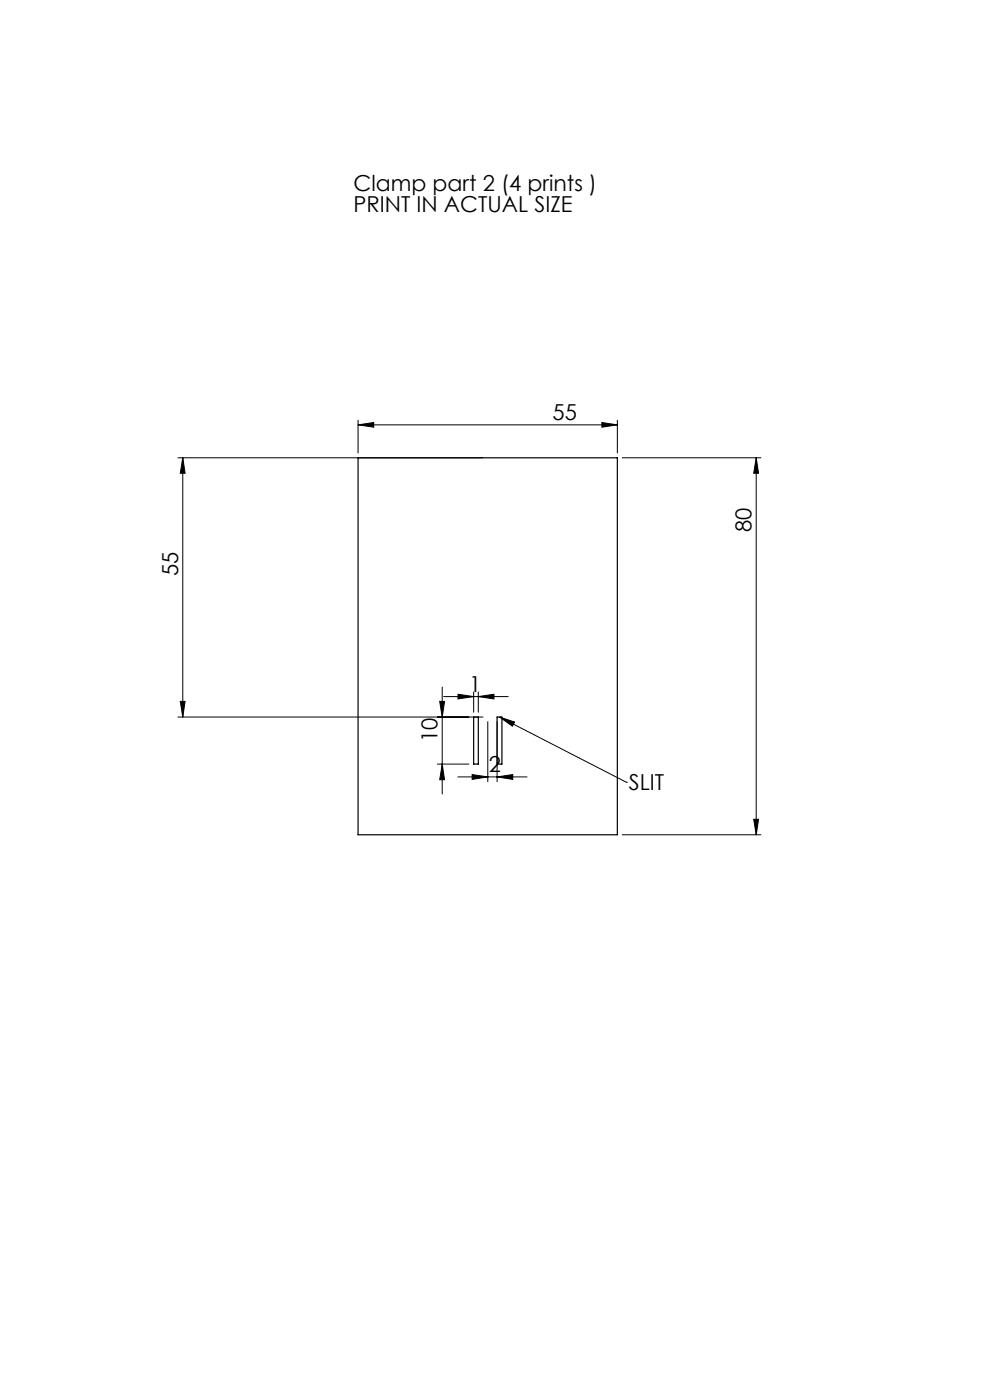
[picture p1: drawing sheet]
<svg xmlns="http://www.w3.org/2000/svg" width="210mm" height="297mm" viewBox="0 0 210 297" stroke-linecap="round" stroke-linejoin="round" font-family="sans-serif">
<g fill="none" stroke="#000" stroke-width=".21">
<path d="M37.7 97.1h64.7M38.8 97.1v55M38.8 97.1l.5 3.3h-1.1zM76 90.1l3.3-.5v1zM76 89.1v7M76 90.1h55M127.7 89.6l3.3 .5-3.3 .5zM131 89.1v7M132 97.1h29.4M160.4 97.1v80M160.4 97.1l.5 3.3h-1zM37.7 152.1h64.7"/>
<path d="M38.2 148.8h1.1l-.5 3.3zM93.3 148.8h1l-.5 3.3zM93.8 145.8v22.6M94.1 147.8h13.7M97.2 147.3l3.3 .5-3.3 .5zM100.5 146.8v4.3M101.5 147.8l3.3-.5v1zM101.5 146.8v4.3M103.5 153.1v12.7M105.4 153.1v12.7M106 152.1l3.1 1.1-.4 .9zM106 152.1l26.9 13.8"/>
<path d="M92.8 162.1h6.6M93.8 162.1l.5 3.3h-1zM97.1 164.8h14.7M100.2 164.3l3.3 .5-3.3 .5zM105.4 164.8l3.4-.5v1zM132 177.1h29.4M132.9 165.9h.1M159.9 173.8h1l-.5 3.3z"/>
</g>
<g fill="#000">
<path d="M106 152.1l3.1 1.1-.4 .9z"/>
<path d="M76 90.1l3.3-.5v1zM127.7 89.6l3.3 .5-3.3 .5zM100.2 164.3l3.3 .5-3.3 .5zM105.4 164.8l3.4-.5v1z"/>
<path d="M160.4 97.1l.5 3.3h-1zM159.9 173.8h1l-.5 3.3zM38.8 97.1l.5 3.3h-1.1zM38.2 148.8h1.1l-.5 3.3zM93.3 148.8h1l-.5 3.3zM93.8 162.1l.5 3.3h-1z"/>
<path d="M101.5 147.8l3.3-.5v1zM97.2 147.3l3.3 .5-3.3 .5z"/>
</g>
<path d="M76 97.1h55v80h-55zM100.5 152.1h1v10h-1zM105.4 152.1h1.1v10h-1.1z" fill="none" stroke="#000" stroke-width=".25"/>
<g font-size="4.7">
<text x="75" y="40.5">Clamp part 2 (4 prints )</text>
<text x="75" y="45">PRINT IN ACTUAL SIZE</text>
<text x="117.2" y="89.1">55</text>
<text x="159.4" y="113" transform="rotate(-90 159.4 113)">80</text>
<text x="37.8" y="122.2" transform="rotate(-90 37.8 122.2)">55</text>
<text x="99.5" y="146.7">1</text>
<text x="92.8" y="157.4" transform="rotate(-90 92.8 157.4)">10</text>
<text x="103.7" y="163.8">2</text>
<text x="133.4" y="167.7">SLIT</text>
</g>
</svg>
